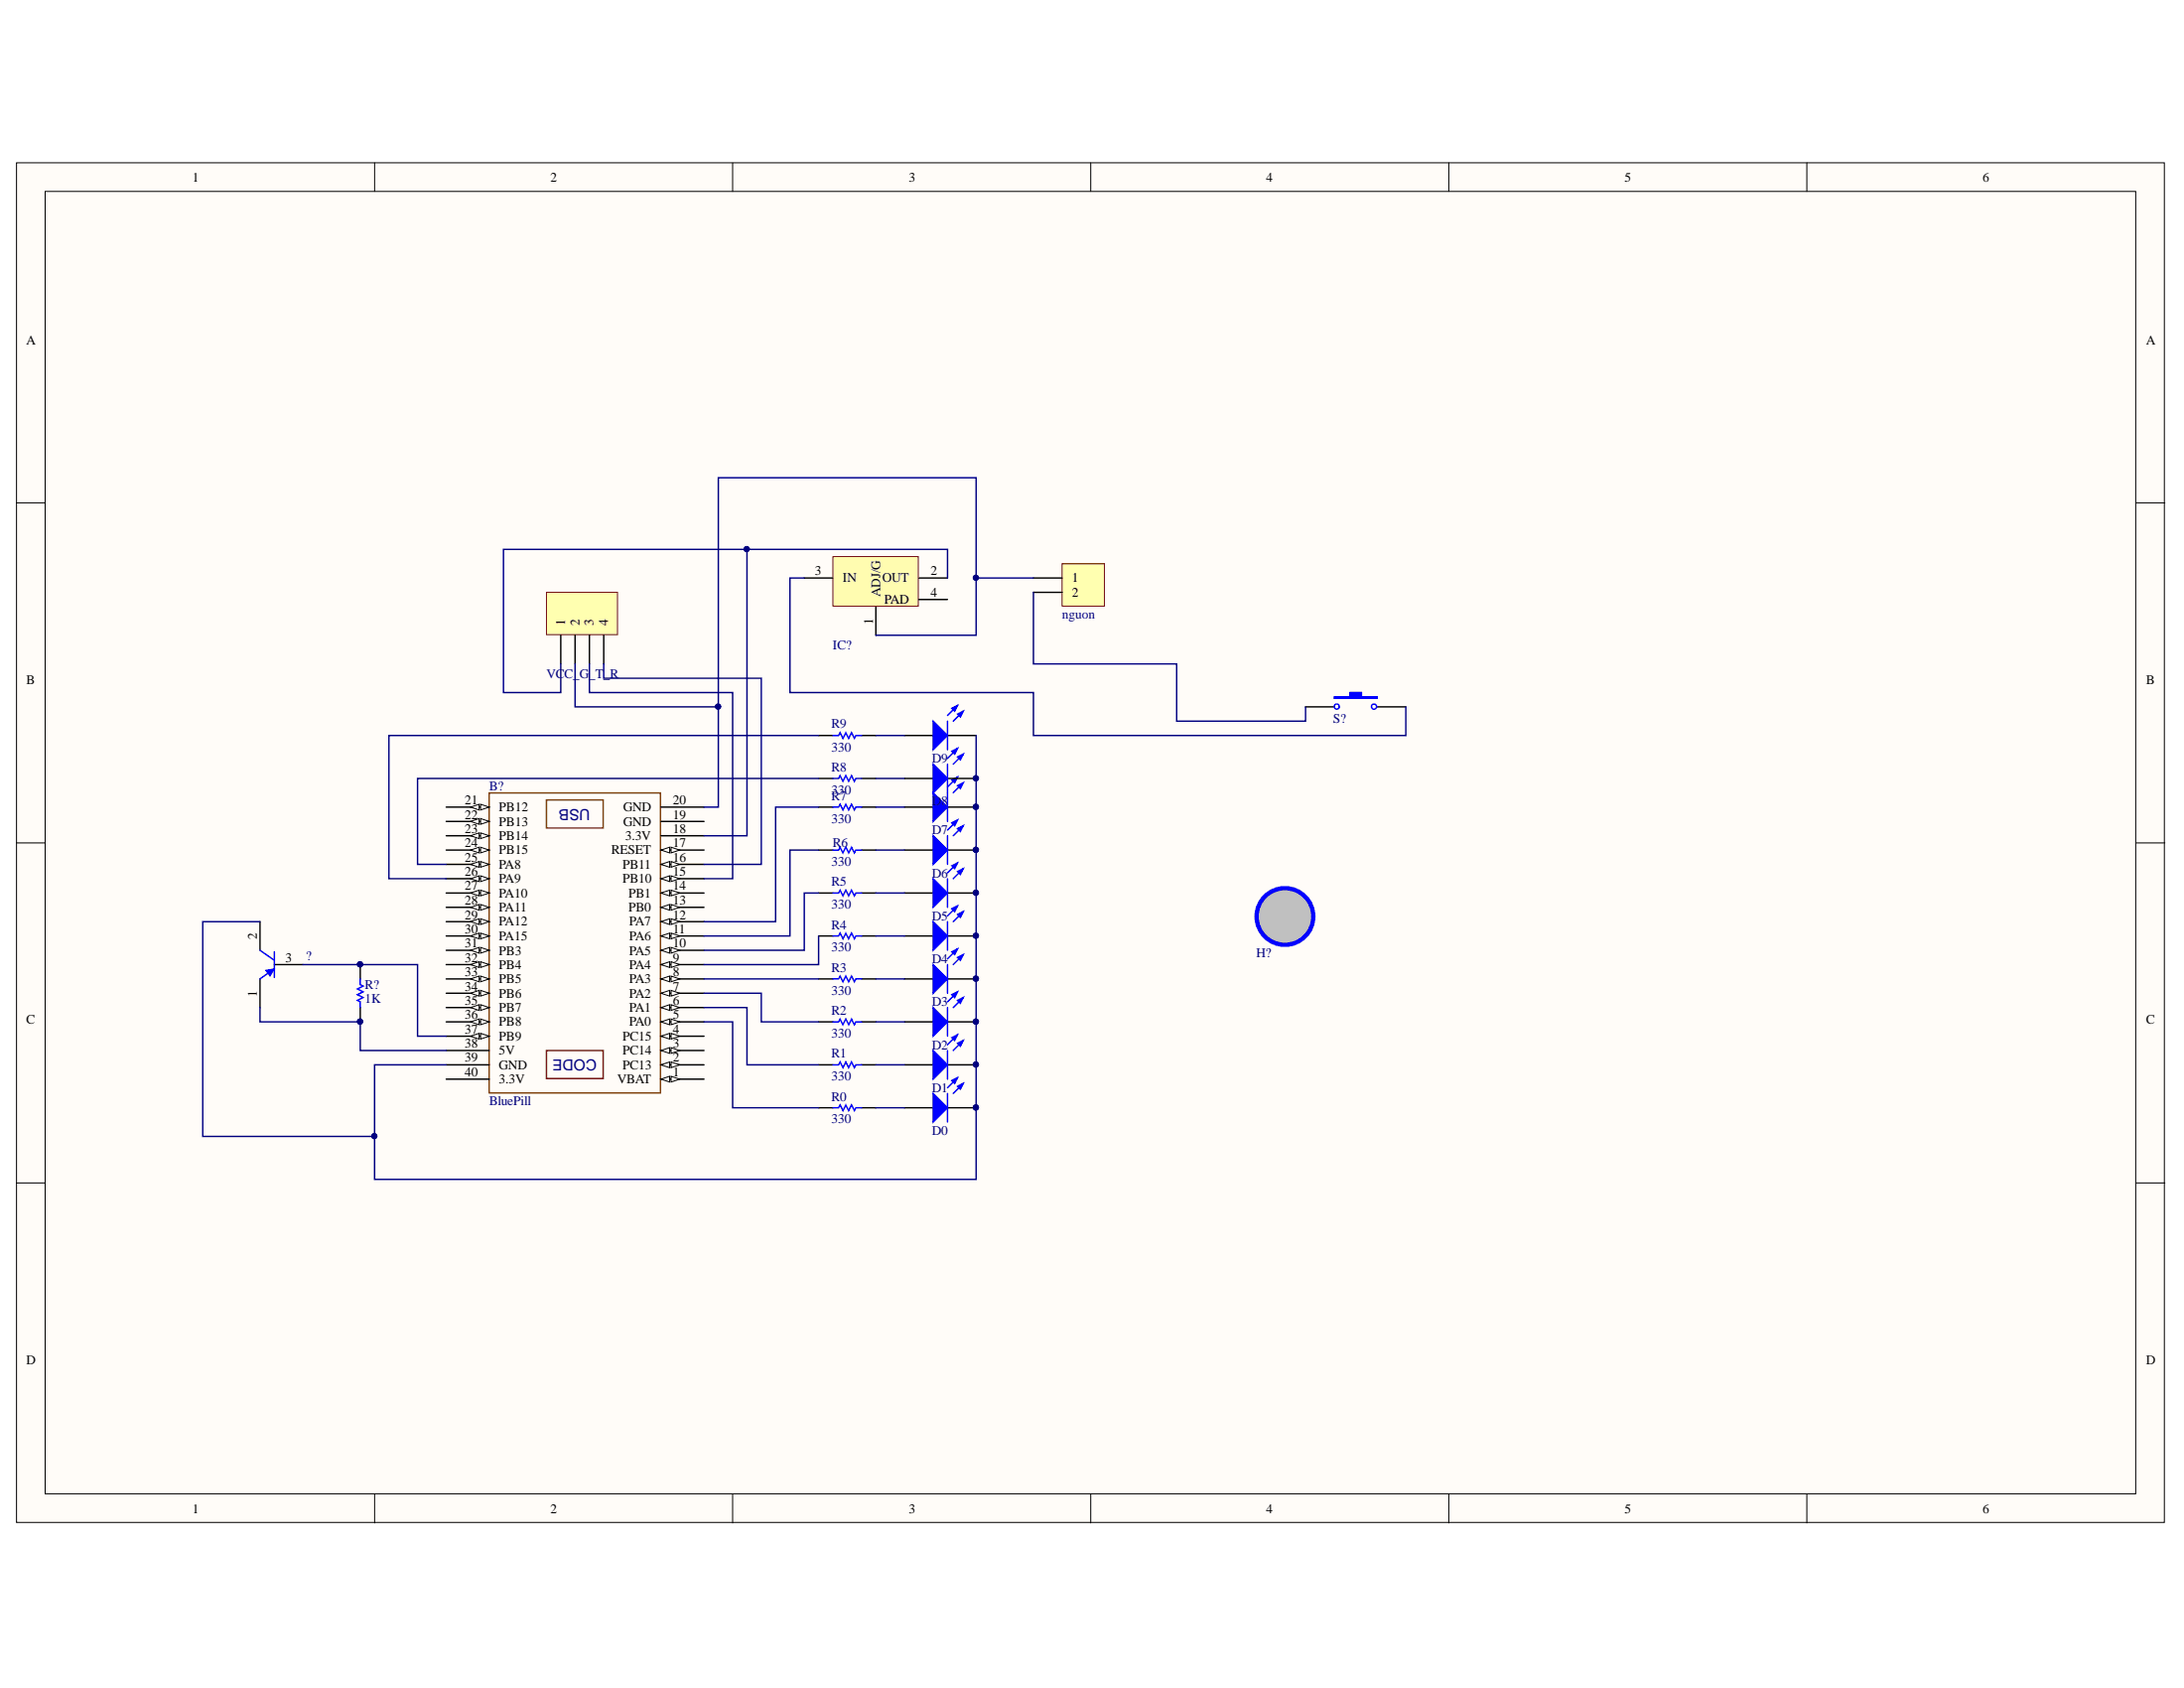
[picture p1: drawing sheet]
# Altium project PCB_Project.PrjPcb
1 sheet, 28 parts. Net scope: global (net labels, ports and power ports of the same name join across sheets).
Board file: PCB1.PcbDoc

## Sheet Sheet1.SchDoc
size 381 x 241 mm

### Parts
?  A1015  [QTO-92]  (value not drawn)
B?  BluePill  [BlUEPILL]
D0  LED  [LED-3mm]  (value not drawn)
D1  LED  [LED-3mm]  (value not drawn)
D2  LED  [LED-3mm]  (value not drawn)
D3  LED  [LED-3mm]  (value not drawn)
D4  LED  [LED-3mm]  (value not drawn)
D5  LED  [LED-3mm]  (value not drawn)
D6  LED  [LED-3mm]  (value not drawn)
D7  LED  [LED-3mm]  (value not drawn)
D8  LED  [LED-3mm]  (value not drawn)
D9  LED  [LED-3mm]  (value not drawn)
H?  Hole  [LO KHOAN 3MM]  (value not drawn)
IC?  LM1117  [SOT223-4N]  (value not drawn)
nguon  Header 2  [JP2]  (value not drawn)
R0  value 330  [RES 1/2W]  (hidden comment: RESISTOR)
R1  value 330  [RES 1/2W]  (hidden comment: RESISTOR)
R2  value 330  [RES 1/2W]  (hidden comment: RESISTOR)
R3  value 330  [RES 1/2W]  (hidden comment: RESISTOR)
R4  value 330  [RES 1/2W]  (hidden comment: RESISTOR)
R5  value 330  [RES 1/2W]  (hidden comment: RESISTOR)
R6  value 330  [RES 1/2W]  (hidden comment: RESISTOR)
R7  value 330  [RES 1/2W]  (hidden comment: RESISTOR)
R8  value 330  [RES 1/2W]  (hidden comment: RESISTOR)
R9  value 330  [RES 1/2W]  (hidden comment: RESISTOR)
R?  value 1K  [RES 1/2W]  (hidden comment: RESISTOR)
S?  Tact SW - 2Pin  [SW2]  (value not drawn)
VCC_G_T_R  Header 4  [JP4]  (value not drawn)

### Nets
Net?_1: ?.1(E) B?.38(5V) R?.1
Net?_2: ?.2(C) B?.39(GND) D0.2(K) D1.2(K) D2.2(K) D3.2(K) D4.2(K) D5.2(K) D6.2(K) D7.2(K) D8.2(K) D9.2(K)
Net?_3: ?.3(B) B?.13(PB0) R?.2
NetB?_5: B?.5(PA0) R0.1
NetB?_6: B?.6(PA1) R1.1
NetB?_7: B?.7(PA2) R2.1
NetB?_8: B?.8(PA3) R3.1
NetB?_9: B?.9(PA4) R4.1
NetB?_10: B?.10(PA5) R5.1
NetB?_11: B?.11(PA6) R6.1
NetB?_12: B?.12(PA7) R7.1
NetB?_15: B?.15(PB10) VCC_G_T_R.3
NetB?_16: B?.16(PB11) VCC_G_T_R.4
NetB?_18: B?.18(3.3V) IC?.2(OUT) VCC_G_T_R.1
NetB?_20: B?.20(GND) IC?.1(ADJ/G) nguon.1 VCC_G_T_R.2
NetB?_25: B?.25(PA8) R8.1
NetB?_26: B?.26(PA9) R9.1
NetD0_1: D0.1(A) R0.2
NetD1_1: D1.1(A) R1.2
NetD2_1: D2.1(A) R2.2
NetD3_1: D3.1(A) R3.2
NetD4_1: D4.1(A) R4.2
NetD5_1: D5.1(A) R5.2
NetD6_1: D6.1(A) R6.2
NetD7_1: D7.1(A) R7.2
NetD8_1: D8.1(A) R8.2
NetD9_1: D9.1(A) R9.2
NetIC?_3: IC?.3(IN) S?.2
Netnguon_2: nguon.2 S?.1

Not connected (* = marked no-connect by the designer): B? 1(VBAT) 2(PC13) 3(PC14) 4(PC15) 14(PB1) 17(RESET) 19(GND) 21(PB12) 22(PB13) 23(PB14) 24(PB15) 27(PA10) 28(PA11) 29(PA12) 30(PA15) 31(PB3) 32(PB4) 33(PB5) 34(PB6) 35(PB7) 36(PB8) 37(PB9) 40(3.3V); H? 1; IC? 4(PAD)
